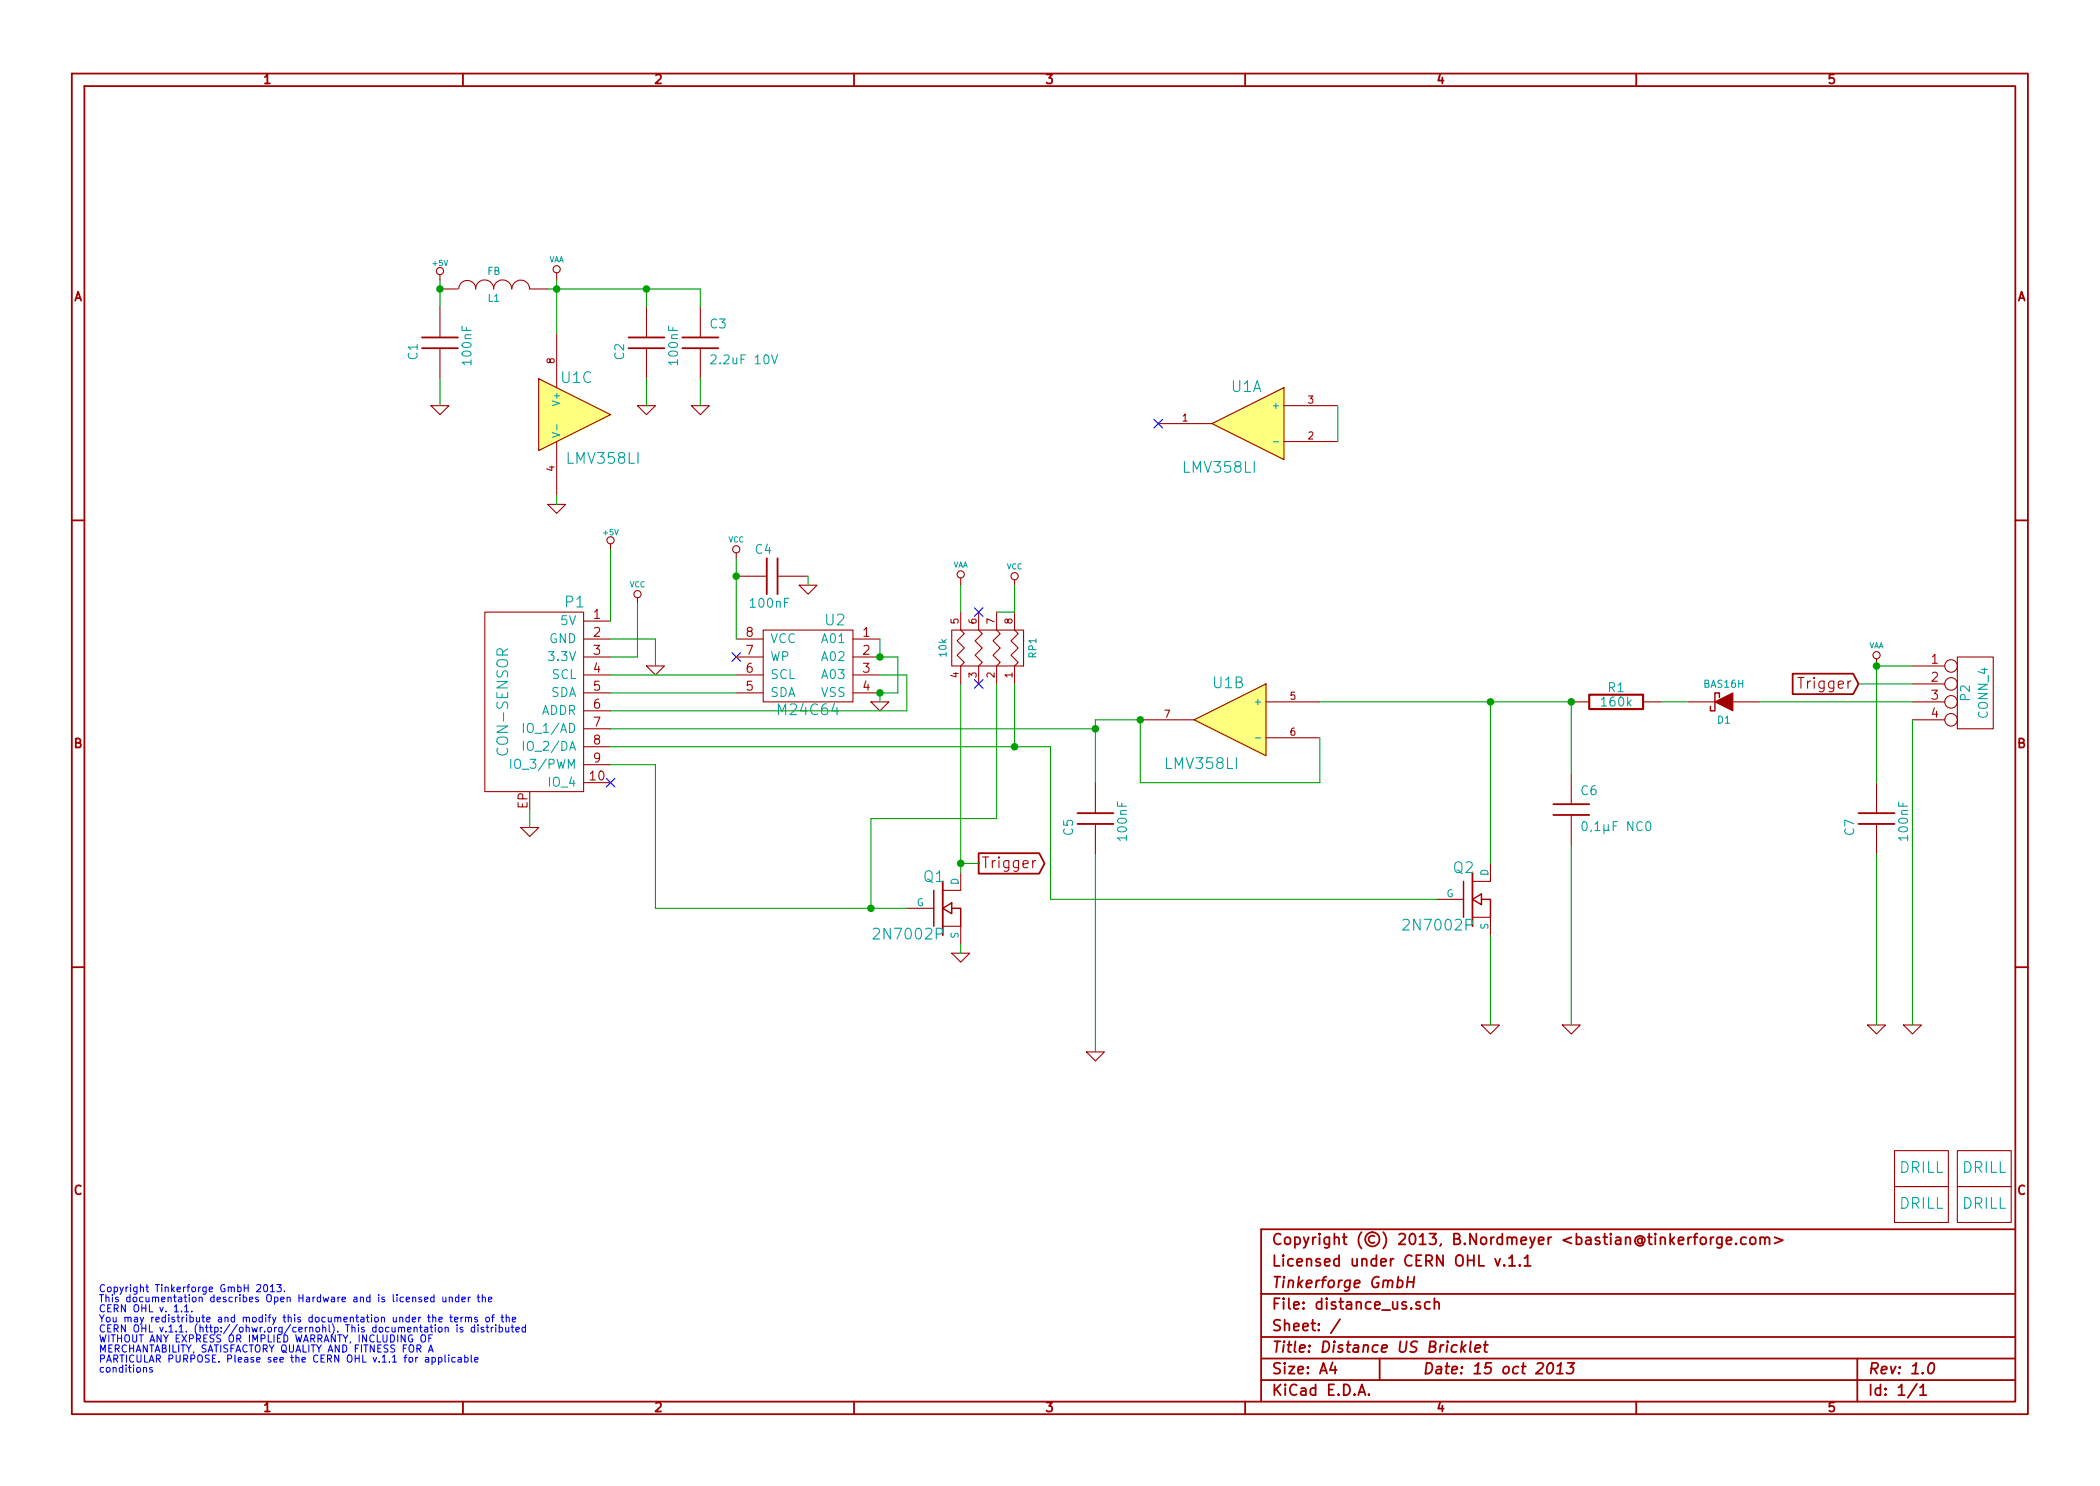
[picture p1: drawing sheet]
EESchema Schematic File Version 2
LIBS:power
LIBS:device
LIBS:transistors
LIBS:conn
LIBS:linear
LIBS:regul
LIBS:74xx
LIBS:cmos4000
LIBS:adc-dac
LIBS:memory
LIBS:xilinx
LIBS:special
LIBS:microcontrollers
LIBS:dsp
LIBS:microchip
LIBS:analog_switches
LIBS:motorola
LIBS:texas
LIBS:intel
LIBS:audio
LIBS:interface
LIBS:digital-audio
LIBS:philips
LIBS:display
LIBS:cypress
LIBS:siliconi
LIBS:opto
LIBS:atmel
LIBS:contrib
LIBS:valves
LIBS:tinkerforge
LIBS:distance_us-cache
EELAYER 27 0
EELAYER END
$Descr A4 11693 8268
encoding utf-8
Sheet 1 1
Title "Distance US Bricklet"
Date "15 oct 2013"
Rev "1.0"
Comp "Tinkerforge GmbH"
Comment1 "Licensed under CERN OHL v.1.1"
Comment2 "Copyright (©) 2013, B.Nordmeyer <bastian@tinkerforge.com>"
Comment3 ""
Comment4 ""
$EndDescr
NoConn ~ 4100 3650
$Comp
L GND #PWR01
U 1 1
P 4500 3250
F 0 "#PWR01" H 4500 3250 30  0001 C CNN
F 1 "GND" H 4500 3180 30  0001 C CNN
F 2 "" H 4500 3250 60  0001 C CNN
F 3 "" H 4500 3250 60  0001 C CNN
	1    4500 3250
	1    0    0    -1  
$EndComp
$Comp
L VCC #PWR02
U 1 1
P 4100 3100
F 0 "#PWR02" H 4100 3200 30  0001 C CNN
F 1 "VCC" H 4100 3200 30  0000 C CNN
F 2 "" H 4100 3100 60  0001 C CNN
F 3 "" H 4100 3100 60  0001 C CNN
	1    4100 3100
	1    0    0    -1  
$EndComp
$Comp
L GND #PWR03
U 1 1
P 4900 3900
F 0 "#PWR03" H 4900 3900 30  0001 C CNN
F 1 "GND" H 4900 3830 30  0001 C CNN
F 2 "" H 4900 3900 60  0001 C CNN
F 3 "" H 4900 3900 60  0001 C CNN
	1    4900 3900
	1    0    0    -1  
$EndComp
Text Notes 550  7200 0    40   ~ 0
Copyright Tinkerforge GmbH 2013.\nThis documentation describes Open Hardware and is licensed under the\nCERN OHL v. 1.1.\nYou may redistribute and modify this documentation under the terms of the\nCERN OHL v.1.1. (http://ohwr.org/cernohl). This documentation is distributed\nWITHOUT ANY EXPRESS OR IMPLIED WARRANTY, INCLUDING OF\nMERCHANTABILITY, SATISFACTORY QUALITY AND FITNESS FOR A\nPARTICULAR PURPOSE. Please see the CERN OHL v.1.1 for applicable\nconditions\n
$Comp
L DRILL U3
U 1 1
P 10700 6500
F 0 "U3" H 10750 6550 60  0001 C CNN
F 1 "DRILL" H 10700 6500 60  0000 C CNN
F 2 "DRILL_NP" H 10700 6500 60  0001 C CNN
F 3 "" H 10700 6500 60  0001 C CNN
	1    10700 6500
	1    0    0    -1  
$EndComp
$Comp
L DRILL U4
U 1 1
P 10700 6700
F 0 "U4" H 10750 6750 60  0001 C CNN
F 1 "DRILL" H 10700 6700 60  0000 C CNN
F 2 "DRILL_NP" H 10700 6700 60  0001 C CNN
F 3 "" H 10700 6700 60  0001 C CNN
	1    10700 6700
	1    0    0    -1  
$EndComp
$Comp
L DRILL U6
U 1 1
P 11050 6700
F 0 "U6" H 11100 6750 60  0001 C CNN
F 1 "DRILL" H 11050 6700 60  0000 C CNN
F 2 "DRILL_NP" H 11050 6700 60  0001 C CNN
F 3 "" H 11050 6700 60  0001 C CNN
	1    11050 6700
	1    0    0    -1  
$EndComp
$Comp
L DRILL U5
U 1 1
P 11050 6500
F 0 "U5" H 11100 6550 60  0001 C CNN
F 1 "DRILL" H 11050 6500 60  0000 C CNN
F 2 "DRILL_NP" H 11050 6500 60  0001 C CNN
F 3 "" H 11050 6500 60  0001 C CNN
	1    11050 6500
	1    0    0    -1  
$EndComp
$Comp
L C C4
U 1 1
P 4300 3200
F 0 "C4" V 4450 3200 50  0000 L CNN
F 1 "100nF" V 4150 3100 50  0000 L CNN
F 2 "0603" H 4300 3200 60  0001 C CNN
F 3 "" H 4300 3200 60  0001 C CNN
	1    4300 3200
	0    -1   -1   0   
$EndComp
$Comp
L CAT24C U2
U 1 1
P 4500 3950
F 0 "U2" H 4350 4450 60  0000 C CNN
F 1 "M24C64" H 4500 3950 60  0000 C CNN
F 2 "SOIC8" H 4500 3950 60  0001 C CNN
F 3 "" H 4500 3950 60  0001 C CNN
	1    4500 3950
	-1   0    0    -1  
$EndComp
$Comp
L VCC #PWR04
U 1 1
P 3550 3350
F 0 "#PWR04" H 3550 3450 30  0001 C CNN
F 1 "VCC" H 3550 3450 30  0000 C CNN
F 2 "" H 3550 3350 60  0001 C CNN
F 3 "" H 3550 3350 60  0001 C CNN
	1    3550 3350
	1    0    0    -1  
$EndComp
$Comp
L GND #PWR05
U 1 1
P 3650 3700
F 0 "#PWR05" H 3650 3700 30  0001 C CNN
F 1 "GND" H 3650 3630 30  0001 C CNN
F 2 "" H 3650 3700 60  0001 C CNN
F 3 "" H 3650 3700 60  0001 C CNN
	1    3650 3700
	1    0    0    -1  
$EndComp
$Comp
L GND #PWR06
U 1 1
P 2950 4600
F 0 "#PWR06" H 2950 4600 30  0001 C CNN
F 1 "GND" H 2950 4530 30  0001 C CNN
F 2 "" H 2950 4600 60  0001 C CNN
F 3 "" H 2950 4600 60  0001 C CNN
	1    2950 4600
	1    0    0    -1  
$EndComp
$Comp
L CON-SENSOR P1
U 1 1
P 2950 3900
F 0 "P1" H 2700 4450 60  0000 C CNN
F 1 "CON-SENSOR" V 3100 3900 60  0000 C CNN
F 2 "CON-SENSOR" H 2950 3900 60  0001 C CNN
F 3 "" H 2950 3900 60  0001 C CNN
	1    2950 3900
	-1   0    0    -1  
$EndComp
Wire Wire Line
	4500 3200 4500 3250
Wire Wire Line
	5000 3850 4900 3850
Wire Wire Line
	5000 3850 5000 3650
Wire Wire Line
	5000 3650 4900 3650
Wire Wire Line
	4100 3850 3400 3850
Wire Wire Line
	3550 3350 3550 3650
Wire Wire Line
	3550 3650 3400 3650
Wire Wire Line
	2950 4600 2950 4500
Wire Wire Line
	3400 3550 3650 3550
Wire Wire Line
	3650 3550 3650 3700
Wire Wire Line
	4100 3750 3400 3750
Wire Wire Line
	4900 3850 4900 3900
Wire Wire Line
	4900 3650 4900 3550
Connection ~ 4900 3650
Connection ~ 4900 3850
Wire Wire Line
	4100 3550 4100 3100
Connection ~ 4100 3200
Wire Wire Line
	3400 3950 5050 3950
Wire Wire Line
	5050 3950 5050 3750
Wire Wire Line
	5050 3750 4900 3750
NoConn ~ 3400 4350
$Comp
L LM358 U1
U 3 1
P 3200 2300
F 0 "U1" H 3150 2500 60  0000 L CNN
F 1 "LMV358LI" H 3150 2050 60  0000 L CNN
F 2 "SOIC8" H 3200 2300 60  0001 C CNN
F 3 "" H 3200 2300 60  0000 C CNN
	3    3200 2300
	1    0    0    -1  
$EndComp
$Comp
L VAA #PWR4
U 1 1
P 3100 1550
F 0 "#PWR4" H 3100 1610 30  0001 C CNN
F 1 "VAA" H 3100 1660 30  0000 C CNN
F 2 "" H 3100 1550 60  0000 C CNN
F 3 "" H 3100 1550 60  0000 C CNN
	1    3100 1550
	1    0    0    -1  
$EndComp
$Comp
L GND #PWR07
U 1 1
P 3100 2800
F 0 "#PWR07" H 3100 2800 30  0001 C CNN
F 1 "GND" H 3100 2730 30  0001 C CNN
F 2 "" H 3100 2800 60  0001 C CNN
F 3 "" H 3100 2800 60  0001 C CNN
	1    3100 2800
	1    0    0    -1  
$EndComp
Wire Wire Line
	3100 1850 3100 1550
Wire Wire Line
	3100 2800 3100 2750
$Comp
L C C3
U 1 1
P 3900 1900
F 0 "C3" H 3950 2000 50  0000 L CNN
F 1 "2.2uF 10V" H 3950 1800 50  0000 L CNN
F 2 "0805" H 3900 1900 60  0001 C CNN
F 3 "" H 3900 1900 60  0000 C CNN
	1    3900 1900
	1    0    0    -1  
$EndComp
$Comp
L C C2
U 1 1
P 3600 1900
F 0 "C2" V 3750 1900 50  0000 L CNN
F 1 "100nF" V 3450 1800 50  0000 L CNN
F 2 "0603" H 3600 1900 60  0001 C CNN
F 3 "" H 3600 1900 60  0001 C CNN
	1    3600 1900
	-1   0    0    1   
$EndComp
$Comp
L GND #PWR08
U 1 1
P 3600 2250
F 0 "#PWR08" H 3600 2250 30  0001 C CNN
F 1 "GND" H 3600 2180 30  0001 C CNN
F 2 "" H 3600 2250 60  0001 C CNN
F 3 "" H 3600 2250 60  0001 C CNN
	1    3600 2250
	1    0    0    -1  
$EndComp
$Comp
L GND #PWR09
U 1 1
P 3900 2250
F 0 "#PWR09" H 3900 2250 30  0001 C CNN
F 1 "GND" H 3900 2180 30  0001 C CNN
F 2 "" H 3900 2250 60  0001 C CNN
F 3 "" H 3900 2250 60  0001 C CNN
	1    3900 2250
	1    0    0    -1  
$EndComp
Wire Wire Line
	3900 2250 3900 2100
Wire Wire Line
	3600 2250 3600 2100
Wire Wire Line
	3050 1600 3900 1600
Wire Wire Line
	3600 1600 3600 1700
Connection ~ 3100 1600
Wire Wire Line
	3900 1600 3900 1700
Connection ~ 3600 1600
$Comp
L INDUCTOR L1
U 1 1
P 2750 1600
F 0 "L1" V 2700 1600 40  0000 C CNN
F 1 "FB" V 2850 1600 40  0000 C CNN
F 2 "0603" H 2750 1600 60  0001 C CNN
F 3 "" H 2750 1600 60  0000 C CNN
	1    2750 1600
	0    -1   -1   0   
$EndComp
Wire Wire Line
	2450 1550 2450 1700
$Comp
L C C1
U 1 1
P 2450 1900
F 0 "C1" V 2600 1900 50  0000 L CNN
F 1 "100nF" V 2300 1800 50  0000 L CNN
F 2 "0603" H 2450 1900 60  0001 C CNN
F 3 "" H 2450 1900 60  0001 C CNN
	1    2450 1900
	-1   0    0    1   
$EndComp
$Comp
L GND #PWR010
U 1 1
P 2450 2250
F 0 "#PWR010" H 2450 2250 30  0001 C CNN
F 1 "GND" H 2450 2180 30  0001 C CNN
F 2 "" H 2450 2250 60  0001 C CNN
F 3 "" H 2450 2250 60  0001 C CNN
	1    2450 2250
	1    0    0    -1  
$EndComp
Wire Wire Line
	2450 2250 2450 2100
Connection ~ 2450 1600
$Comp
L +5V #PWR011
U 1 1
P 3400 3050
F 0 "#PWR011" H 3400 3140 20  0001 C CNN
F 1 "+5V" H 3400 3140 30  0000 C CNN
F 2 "" H 3400 3050 60  0000 C CNN
F 3 "" H 3400 3050 60  0000 C CNN
	1    3400 3050
	1    0    0    -1  
$EndComp
Wire Wire Line
	3400 3450 3400 3050
$Comp
L +5V #PWR012
U 1 1
P 2450 1550
F 0 "#PWR012" H 2450 1640 20  0001 C CNN
F 1 "+5V" H 2450 1640 30  0000 C CNN
F 2 "" H 2450 1550 60  0000 C CNN
F 3 "" H 2450 1550 60  0000 C CNN
	1    2450 1550
	1    0    0    -1  
$EndComp
$Comp
L GND #PWR013
U 1 1
P 10650 5700
F 0 "#PWR013" H 10650 5700 30  0001 C CNN
F 1 "GND" H 10650 5630 30  0001 C CNN
F 2 "" H 10650 5700 60  0001 C CNN
F 3 "" H 10650 5700 60  0001 C CNN
	1    10650 5700
	1    0    0    -1  
$EndComp
Wire Wire Line
	10650 4000 10650 5700
$Comp
L VAA #PWR20
U 1 1
P 10450 3700
F 0 "#PWR20" H 10450 3760 30  0001 C CNN
F 1 "VAA" H 10450 3810 30  0000 C CNN
F 2 "" H 10450 3700 60  0000 C CNN
F 3 "" H 10450 3700 60  0000 C CNN
	1    10450 3700
	1    0    0    -1  
$EndComp
$Comp
L C C7
U 1 1
P 10450 4550
F 0 "C7" V 10600 4550 50  0000 L CNN
F 1 "100nF" V 10300 4450 50  0000 L CNN
F 2 "0603" H 10450 4550 60  0001 C CNN
F 3 "" H 10450 4550 60  0001 C CNN
	1    10450 4550
	-1   0    0    1   
$EndComp
$Comp
L GND #PWR014
U 1 1
P 10450 5700
F 0 "#PWR014" H 10450 5700 30  0001 C CNN
F 1 "GND" H 10450 5630 30  0001 C CNN
F 2 "" H 10450 5700 60  0001 C CNN
F 3 "" H 10450 5700 60  0001 C CNN
	1    10450 5700
	1    0    0    -1  
$EndComp
Wire Wire Line
	10450 5700 10450 4750
Wire Wire Line
	10450 3700 10450 4350
$Comp
L CONN_4 P2
U 1 1
P 11000 3850
F 0 "P2" V 10950 3850 50  0000 C CNN
F 1 "CONN_4" V 11050 3850 50  0000 C CNN
F 2 "pin_array_4x1" H 11000 3850 60  0001 C CNN
F 3 "" H 11000 3850 60  0000 C CNN
	1    11000 3850
	1    0    0    -1  
$EndComp
Wire Wire Line
	10650 3700 10450 3700
Connection ~ 10450 3700
Text GLabel 5450 4800 2    60   Output ~ 0
Trigger
Wire Wire Line
	3650 4250 3400 4250
Text GLabel 10350 3800 0    60   Input ~ 0
Trigger
Wire Wire Line
	10350 3800 10650 3800
Wire Wire Line
	5450 4800 5350 4800
$Comp
L MOSFET_N Q1
U 1 1
P 5250 5050
F 0 "Q1" H 5260 5220 60  0000 R CNN
F 1 "2N7002P" H 5260 4900 60  0000 R CNN
F 2 "SOT23GDS" H 5250 5050 60  0001 C CNN
F 3 "" H 5250 5050 60  0000 C CNN
	1    5250 5050
	1    0    0    -1  
$EndComp
$Comp
L GND #PWR015
U 1 1
P 5350 5300
F 0 "#PWR015" H 5350 5300 30  0001 C CNN
F 1 "GND" H 5350 5230 30  0001 C CNN
F 2 "" H 5350 5300 60  0001 C CNN
F 3 "" H 5350 5300 60  0001 C CNN
	1    5350 5300
	1    0    0    -1  
$EndComp
Wire Wire Line
	5350 5300 5350 5250
Wire Wire Line
	5350 3800 5350 4850
Connection ~ 5350 4800
$Comp
L MOSFET_N Q2
U 1 1
P 8200 5000
F 0 "Q2" H 8210 5170 60  0000 R CNN
F 1 "2N7002P" H 8210 4850 60  0000 R CNN
F 2 "SOT23GDS" H 8200 5000 60  0001 C CNN
F 3 "" H 8200 5000 60  0000 C CNN
	1    8200 5000
	1    0    0    -1  
$EndComp
$Comp
L R R1
U 1 1
P 9000 3900
F 0 "R1" V 9080 3900 50  0000 C CNN
F 1 "160k" V 9000 3900 50  0000 C CNN
F 2 "0603" H 9000 3900 60  0001 C CNN
F 3 "" H 9000 3900 60  0000 C CNN
	1    9000 3900
	0    -1   -1   0   
$EndComp
$Comp
L C C6
U 1 1
P 8750 4500
F 0 "C6" H 8800 4600 50  0000 L CNN
F 1 "0,1µF NC0" H 8800 4400 50  0000 L CNN
F 2 "1206" H 8750 4500 60  0001 C CNN
F 3 "" H 8750 4500 60  0000 C CNN
	1    8750 4500
	1    0    0    -1  
$EndComp
$Comp
L GND #PWR016
U 1 1
P 8750 5700
F 0 "#PWR016" H 8750 5700 30  0001 C CNN
F 1 "GND" H 8750 5630 30  0001 C CNN
F 2 "" H 8750 5700 60  0001 C CNN
F 3 "" H 8750 5700 60  0001 C CNN
	1    8750 5700
	1    0    0    -1  
$EndComp
Wire Wire Line
	8750 3900 8750 4300
Connection ~ 8750 3900
Wire Wire Line
	8750 5700 8750 4700
Wire Wire Line
	7350 3900 8750 3900
$Comp
L LM358 U1
U 2 1
P 6850 4000
F 0 "U1" H 6800 4200 60  0000 L CNN
F 1 "LMV358LI" H 6800 3750 60  0000 L CNN
F 2 "SOIC8" H 6850 4000 60  0001 C CNN
F 3 "" H 6850 4000 60  0000 C CNN
	2    6850 4000
	-1   0    0    -1  
$EndComp
Wire Wire Line
	6350 4000 6350 4350
Wire Wire Line
	6350 4350 7350 4350
Wire Wire Line
	7350 4350 7350 4100
Wire Wire Line
	6100 4000 6350 4000
$Comp
L C C5
U 1 1
P 6100 4550
F 0 "C5" V 6250 4550 50  0000 L CNN
F 1 "100nF" V 5950 4450 50  0000 L CNN
F 2 "0603" H 6100 4550 60  0001 C CNN
F 3 "" H 6100 4550 60  0001 C CNN
	1    6100 4550
	-1   0    0    1   
$EndComp
$Comp
L GND #PWR017
U 1 1
P 6100 5850
F 0 "#PWR017" H 6100 5850 30  0001 C CNN
F 1 "GND" H 6100 5780 30  0001 C CNN
F 2 "" H 6100 5850 60  0001 C CNN
F 3 "" H 6100 5850 60  0001 C CNN
	1    6100 5850
	1    0    0    -1  
$EndComp
Wire Wire Line
	6100 5850 6100 4750
Connection ~ 6350 4000
$Comp
L GND #PWR018
U 1 1
P 8300 5700
F 0 "#PWR018" H 8300 5700 30  0001 C CNN
F 1 "GND" H 8300 5630 30  0001 C CNN
F 2 "" H 8300 5700 60  0001 C CNN
F 3 "" H 8300 5700 60  0001 C CNN
	1    8300 5700
	1    0    0    -1  
$EndComp
Wire Wire Line
	8300 4800 8300 3900
Connection ~ 8300 3900
Wire Wire Line
	8300 5700 8300 5200
$Comp
L DIODESCH D1
U 1 1
P 9600 3900
F 0 "D1" H 9600 4000 40  0000 C CNN
F 1 "BAS16H" H 9600 3800 40  0000 C CNN
F 2 "SOD-123" H 9600 3900 60  0001 C CNN
F 3 "" H 9600 3900 60  0000 C CNN
	1    9600 3900
	-1   0    0    1   
$EndComp
Wire Wire Line
	10650 3900 9800 3900
Wire Wire Line
	9400 3900 9250 3900
Wire Wire Line
	6100 4000 6100 4350
Connection ~ 6100 4050
$Comp
L LM358 U1
U 1 1
P 6950 2350
F 0 "U1" H 6900 2550 60  0000 L CNN
F 1 "LMV358LI" H 6900 2100 60  0000 L CNN
F 2 "SOIC8" H 6950 2350 60  0001 C CNN
F 3 "" H 6950 2350 60  0000 C CNN
	1    6950 2350
	-1   0    0    -1  
$EndComp
Wire Wire Line
	7450 2450 7450 2250
NoConn ~ 6450 2350
Wire Wire Line
	6100 4050 3400 4050
Wire Wire Line
	3400 4150 5850 4150
$Comp
L R_PACK4 RP1
U 1 1
P 5300 3600
F 0 "RP1" H 5300 4050 40  0000 C CNN
F 1 "10k" H 5300 3550 40  0000 C CNN
F 2 "0603X4" H 5300 3600 60  0001 C CNN
F 3 "" H 5300 3600 60  0000 C CNN
	1    5300 3600
	0    1    -1   0   
$EndComp
$Comp
L VAA #PWR14
U 1 1
P 5350 3250
F 0 "#PWR14" H 5350 3310 30  0001 C CNN
F 1 "VAA" H 5350 3360 30  0000 C CNN
F 2 "" H 5350 3250 60  0000 C CNN
F 3 "" H 5350 3250 60  0000 C CNN
	1    5350 3250
	1    0    0    -1  
$EndComp
Wire Wire Line
	5350 3400 5350 3250
Wire Wire Line
	5850 4150 5850 5000
Wire Wire Line
	5850 5000 8000 5000
Wire Wire Line
	5650 3800 5650 4150
Connection ~ 5650 4150
Wire Wire Line
	5050 5050 3650 5050
Wire Wire Line
	3650 5050 3650 4250
$Comp
L VCC #PWR019
U 1 1
P 5650 3250
F 0 "#PWR019" H 5650 3350 30  0001 C CNN
F 1 "VCC" H 5650 3350 30  0000 C CNN
F 2 "" H 5650 3250 60  0001 C CNN
F 3 "" H 5650 3250 60  0001 C CNN
	1    5650 3250
	1    0    0    -1  
$EndComp
Wire Wire Line
	5650 3400 5650 3250
NoConn ~ 5450 3800
NoConn ~ 5450 3400
Wire Wire Line
	5550 3400 5650 3400
Wire Wire Line
	5550 3800 5550 4550
Wire Wire Line
	5550 4550 4850 4550
Wire Wire Line
	4850 4550 4850 5050
Connection ~ 4850 5050
$EndSCHEMATC
